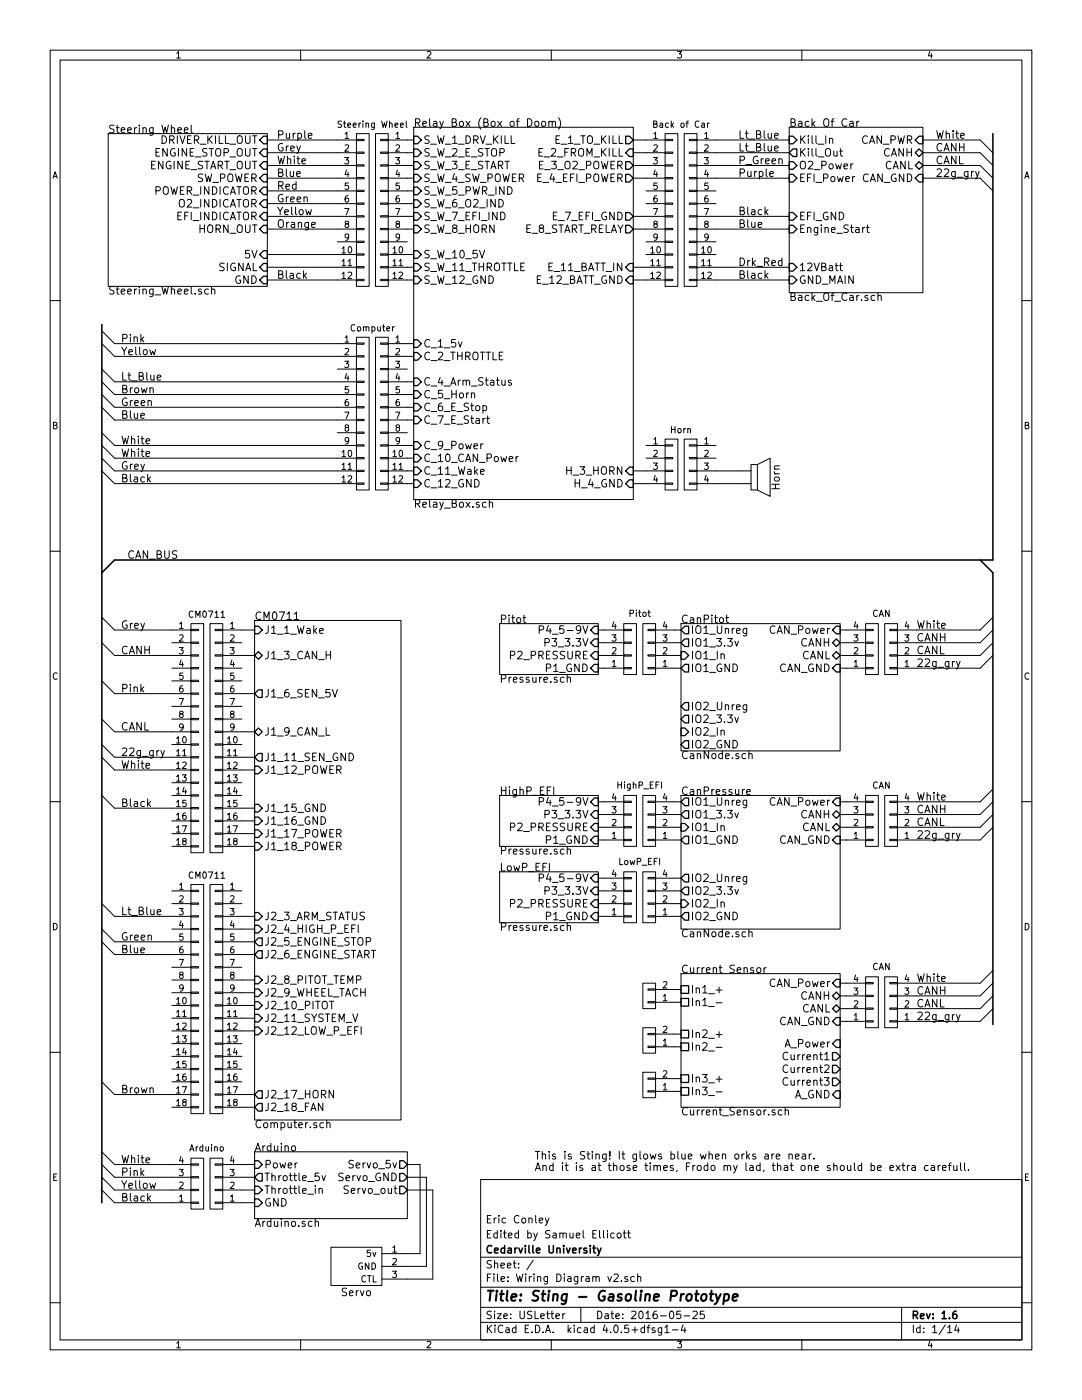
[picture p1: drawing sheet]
EESchema Schematic File Version 2
LIBS:power
LIBS:device
LIBS:transistors
LIBS:conn
LIBS:linear
LIBS:regul
LIBS:74xx
LIBS:cmos4000
LIBS:adc-dac
LIBS:memory
LIBS:xilinx
LIBS:microcontrollers
LIBS:dsp
LIBS:microchip
LIBS:analog_switches
LIBS:motorola
LIBS:texas
LIBS:intel
LIBS:audio
LIBS:interface
LIBS:digital-audio
LIBS:philips
LIBS:display
LIBS:cypress
LIBS:siliconi
LIBS:opto
LIBS:atmel
LIBS:contrib
LIBS:valves
LIBS:Supermileage
LIBS:EllicottDisplay
LIBS:EllicottInterface
LIBS:EllicottMicrocontrollers
LIBS:EllicottMisc
LIBS:EllicottPower
LIBS:can_sensor-cache
LIBS:pitot_tube-v1-cache
EELAYER 25 0
EELAYER END
$Descr USLetter 8500 11000 portrait
encoding utf-8
Sheet 1 14
Title "Sting - Gasoline Prototype"
Date "2016-05-25"
Rev "1.6"
Comp "Cedarville University"
Comment1 "Edited by Samuel Ellicott"
Comment2 "Eric Conley"
Comment3 ""
Comment4 ""
$EndDescr
$Sheet
S 850  1050 1250 1200
U 57E1381B
F0 "Steering_Wheel" 60
F1 "Steering_Wheel.sch" 60
F2 "GND" I R 2100 2200 60 
F3 "POWER_INDICATOR" I R 2100 1500 60 
F4 "ENGINE_STOP_OUT" I R 2100 1200 60 
F5 "ENGINE_START_OUT" I R 2100 1300 60 
F6 "HORN_OUT" I R 2100 1800 60 
F7 "DRIVER_KILL_OUT" I R 2100 1100 60 
F8 "EFI_INDICATOR" I R 2100 1700 60 
F9 "O2_INDICATOR" I R 2100 1600 60 
F10 "SW_POWER" I R 2100 1400 60 
F11 "5V" I R 2100 2000 60 
F12 "SIGNAL" I R 2100 2100 60 
$EndSheet
$Sheet
S 6200 1000 1050 1300
U 57E2AF30
F0 "Back Of Car" 60
F1 "Back_Of_Car.sch" 60
F2 "Engine_Start" I L 6200 1800 60 
F3 "Kill_In" I L 6200 1100 60 
F4 "Kill_Out" O L 6200 1200 60 
F5 "12VBatt" I L 6200 2100 60 
F6 "GND_MAIN" I L 6200 2200 60 
F7 "O2_Power" I L 6200 1300 60 
F8 "EFI_Power" I L 6200 1400 60 
F9 "EFI_GND" I L 6200 1700 60 
F10 "CANH" B R 7250 1200 60 
F11 "CANL" B R 7250 1300 60 
F12 "CAN_GND" I R 7250 1400 60 
F13 "CAN_PWR" I R 7250 1100 60 
$EndSheet
$Sheet
S 2000 4875 1150 3925
U 58202F4F
F0 "CM0711" 60
F1 "Computer.sch" 60
F2 "J1_18_POWER" I L 2000 6650 60 
F3 "J1_17_POWER" I L 2000 6550 60 
F4 "J1_12_POWER" I L 2000 6050 60 
F5 "J2_9_WHEEL_TACH" I L 2000 7800 60 
F6 "J1_1_Wake" I L 2000 4950 60 
F7 "J2_18_FAN" O L 2000 8700 60 
F8 "J1_15_GND" I L 2000 6350 60 
F9 "J1_16_GND" I L 2000 6450 60 
F10 "J2_17_HORN" O L 2000 8600 60 
F11 "J2_8_PITOT_TEMP" I L 2000 7700 60 
F12 "J2_10_PITOT" I L 2000 7900 60 
F13 "J2_11_SYSTEM_V" I L 2000 8000 60 
F14 "J2_3_ARM_STATUS" I L 2000 7200 60 
F15 "J2_4_HIGH_P_EFI" I L 2000 7300 60 
F16 "J2_12_LOW_P_EFI" I L 2000 8100 60 
F17 "J2_6_ENGINE_START" O L 2000 7500 60 
F18 "J2_5_ENGINE_STOP" O L 2000 7400 60 
F19 "J1_6_SEN_5V" O L 2000 5450 60 
F20 "J1_11_SEN_GND" O L 2000 5950 60 
F21 "J1_3_CAN_H" B L 2000 5150 60 
F22 "J1_9_CAN_L" B L 2000 5750 60 
$EndSheet
$Comp
L CONN_01X18 P?
U 1 1
P 1700 5800
F 0 "P?" H 1700 6750 50  0001 C CNN
F 1 "CM0711" V 1800 5800 50  0001 C CNN
F 2 "" H 1700 5800 50  0000 C CNN
F 3 "" H 1700 5800 50  0000 C CNN
	1    1700 5800
	-1   0    0    -1  
$EndComp
$Comp
L CONN_01X18 P?
U 1 1
P 1700 7850
F 0 "P?" H 1700 8800 50  0001 C CNN
F 1 "CM0711" V 1800 7850 50  0001 C CNN
F 2 "" H 1700 7850 50  0000 C CNN
F 3 "" H 1700 7850 50  0000 C CNN
	1    1700 7850
	-1   0    0    -1  
$EndComp
$Comp
L CONN_01X18 P?
U 1 1
P 1550 5800
F 0 "P?" H 1550 6750 50  0001 C CNN
F 1 "CM0711" H 1625 6775 50  0000 C CNN
F 2 "" H 1550 5800 50  0000 C CNN
F 3 "" H 1550 5800 50  0000 C CNN
	1    1550 5800
	1    0    0    -1  
$EndComp
$Comp
L CONN_01X18 P?
U 1 1
P 1550 7850
F 0 "P?" H 1550 8800 50  0001 C CNN
F 1 "CM0711" H 1625 8825 50  0000 C CNN
F 2 "" H 1550 7850 50  0000 C CNN
F 3 "" H 1550 7850 50  0000 C CNN
	1    1550 7850
	1    0    0    -1  
$EndComp
$Comp
L CONN_01X12 P?
U 1 1
P 3000 3250
F 0 "P?" H 3000 3900 50  0001 C CNN
F 1 "Computer" V 3100 3250 50  0001 C CNN
F 2 "" H 3000 3250 50  0000 C CNN
F 3 "" H 3000 3250 50  0000 C CNN
	1    3000 3250
	-1   0    0    -1  
$EndComp
$Comp
L CONN_01X12 P?
U 1 1
P 3000 1650
F 0 "P?" H 3000 2300 50  0001 C CNN
F 1 "Steering Wheel" V 3100 1650 50  0001 C CNN
F 2 "" H 3000 1650 50  0000 C CNN
F 3 "" H 3000 1650 50  0000 C CNN
	1    3000 1650
	-1   0    0    -1  
$EndComp
$Comp
L CONN_01X12 P?
U 1 1
P 2850 1650
F 0 "P?" H 2850 2300 50  0001 C CNN
F 1 "Steering Wheel" H 2925 2325 50  0000 C CNN
F 2 "" H 2850 1650 50  0000 C CNN
F 3 "" H 2850 1650 50  0000 C CNN
	1    2850 1650
	1    0    0    -1  
$EndComp
$Comp
L CONN_01X12 P?
U 1 1
P 5275 1650
F 0 "P?" H 5275 2300 50  0001 C CNN
F 1 "Back of Car" V 5375 1650 50  0001 C CNN
F 2 "" H 5275 1650 50  0000 C CNN
F 3 "" H 5275 1650 50  0000 C CNN
	1    5275 1650
	1    0    0    -1  
$EndComp
$Comp
L CONN_01X12 P?
U 1 1
P 5425 1650
F 0 "P?" H 5425 2300 50  0001 C CNN
F 1 "Back of Car" H 5500 2325 50  0000 C CNN
F 2 "" H 5425 1650 50  0000 C CNN
F 3 "" H 5425 1650 50  0000 C CNN
	1    5425 1650
	-1   0    0    -1  
$EndComp
$Comp
L CONN_01X04 P?
U 1 1
P 5275 3650
F 0 "P?" H 5275 3900 50  0001 C CNN
F 1 "Horn" V 5375 3650 50  0001 C CNN
F 2 "" H 5275 3650 50  0000 C CNN
F 3 "" H 5275 3650 50  0000 C CNN
	1    5275 3650
	1    0    0    -1  
$EndComp
$Comp
L CONN_01X04 P?
U 1 1
P 5425 3650
F 0 "P?" H 5425 3900 50  0001 C CNN
F 1 "Horn" H 5500 3925 50  0000 C CNN
F 2 "" H 5425 3650 50  0000 C CNN
F 3 "" H 5425 3650 50  0000 C CNN
	1    5425 3650
	-1   0    0    -1  
$EndComp
$Comp
L CONN_01X12 P?
U 1 1
P 2850 3250
F 0 "P?" H 2850 3900 50  0001 C CNN
F 1 "Computer" H 2925 3925 50  0000 C CNN
F 2 "" H 2850 3250 50  0000 C CNN
F 3 "" H 2850 3250 50  0000 C CNN
	1    2850 3250
	1    0    0    -1  
$EndComp
Entry Wire Line
	800  4850 900  4950
Entry Wire Line
	800  5350 900  5450
Entry Wire Line
	800  5950 900  6050
Entry Wire Line
	800  6250 900  6350
Entry Wire Line
	800  7100 900  7200
Entry Wire Line
	800  7300 900  7400
Entry Wire Line
	800  7400 900  7500
Entry Wire Line
	800  8500 900  8600
$Sheet
S 3250 1000 1725 2925
U 57E6D70C
F0 "Relay Box (Box of Doom)" 60
F1 "Relay_Box.sch" 60
F2 "S_W_12_GND" I L 3250 2200 60 
F3 "H_4_GND" I R 4975 3800 60 
F4 "S_W_10_5V" I L 3250 2000 60 
F5 "E_1_TO_KILL" O R 4975 1100 60 
F6 "E_2_FROM_KILL" I R 4975 1200 60 
F7 "E_3_O2_POWER" O R 4975 1300 60 
F8 "E_4_EFI_POWER" O R 4975 1400 60 
F9 "E_8_START_RELAY" O R 4975 1800 60 
F10 "E_11_BATT_IN" I R 4975 2100 60 
F11 "E_12_BATT_GND" I R 4975 2200 60 
F12 "S_W_1_DRV_KILL" I L 3250 1100 60 
F13 "S_W_2_E_STOP" I L 3250 1200 60 
F14 "S_W_3_E_START" I L 3250 1300 60 
F15 "S_W_4_SW_POWER" I L 3250 1400 60 
F16 "S_W_5_PWR_IND" I L 3250 1500 60 
F17 "S_W_6_O2_IND" I L 3250 1600 60 
F18 "S_W_7_EFI_IND" I L 3250 1700 60 
F19 "S_W_8_HORN" I L 3250 1800 60 
F20 "H_3_HORN" I R 4975 3700 60 
F21 "S_W_11_THROTTLE" I L 3250 2100 60 
F22 "E_7_EFI_GND" O R 4975 1700 60 
F23 "C_12_GND" I L 3250 3800 60 
F24 "C_11_Wake" I L 3250 3700 60 
F25 "C_9_Power" I L 3250 3500 60 
F26 "C_7_E_Start" I L 3250 3300 60 
F27 "C_6_E_Stop" I L 3250 3200 60 
F28 "C_5_Horn" I L 3250 3100 60 
F29 "C_1_5v" I L 3250 2700 60 
F30 "C_2_THROTTLE" I L 3250 2800 60 
F31 "C_4_Arm_Status" I L 3250 3000 60 
F32 "C_10_CAN_Power" I L 3250 3600 60 
$EndSheet
Entry Wire Line
	800  2600 900  2700
Entry Wire Line
	800  2700 900  2800
Entry Wire Line
	800  2900 900  3000
Entry Wire Line
	800  3000 900  3100
Entry Wire Line
	800  3100 900  3200
Entry Wire Line
	800  3200 900  3300
Entry Wire Line
	800  3400 900  3500
Entry Wire Line
	800  3500 900  3600
Entry Wire Line
	800  3600 900  3700
Entry Wire Line
	800  3700 900  3800
Text Label 950  3700 0    60   ~ 0
Grey
Text Label 950  2700 0    60   ~ 0
Pink
Text Label 950  3000 0    60   ~ 0
Lt_Blue
Text Label 950  3100 0    60   ~ 0
Brown
Text Label 950  3800 0    60   ~ 0
Black
Text Label 950  3600 0    60   ~ 0
White
Text Label 950  3500 0    60   ~ 0
White
Text Label 950  3200 0    60   ~ 0
Green
Text Label 950  3300 0    60   ~ 0
Blue
Text Label 950  2800 0    60   ~ 0
Yellow
Text Label 950  4950 0    60   ~ 0
Grey
Text Label 950  6050 0    60   ~ 0
White
Text Label 950  7200 0    60   ~ 0
Lt_Blue
Text Label 950  7400 0    60   ~ 0
Green
Text Label 950  7500 0    60   ~ 0
Blue
Text Label 950  6350 0    60   ~ 0
Black
Text Label 950  8600 0    60   ~ 0
Brown
$Sheet
S 2000 9050 1200 525 
U 58788C84
F0 "Arduino" 60
F1 "Arduino.sch" 60
F2 "Power" I L 2000 9150 60 
F3 "GND" I L 2000 9450 60 
F4 "Servo_5v" O R 3200 9150 60 
F5 "Servo_out" O R 3200 9350 60 
F6 "Servo_GND" O R 3200 9250 60 
F7 "Throttle_in" I L 2000 9350 60 
F8 "Throttle_5v" O L 2000 9250 60 
$EndSheet
Wire Wire Line
	1900 4950 2000 4950
Wire Wire Line
	1900 5150 2000 5150
Wire Wire Line
	1900 5450 2000 5450
Wire Wire Line
	1900 5750 2000 5750
Wire Wire Line
	1900 5950 2000 5950
Wire Wire Line
	1900 6050 2000 6050
Wire Wire Line
	1900 6350 2000 6350
Wire Wire Line
	1900 6450 2000 6450
Wire Wire Line
	1900 6550 2000 6550
Wire Wire Line
	1900 6650 2000 6650
Wire Wire Line
	1900 7200 2000 7200
Wire Wire Line
	1900 7300 2000 7300
Wire Wire Line
	1900 7400 2000 7400
Wire Wire Line
	1900 7500 2000 7500
Wire Wire Line
	1900 7700 2000 7700
Wire Wire Line
	1900 7800 2000 7800
Wire Wire Line
	1900 7900 2000 7900
Wire Wire Line
	1900 8000 2000 8000
Wire Wire Line
	1900 8100 2000 8100
Wire Wire Line
	1900 8600 2000 8600
Wire Wire Line
	1900 8700 2000 8700
Wire Wire Line
	3200 2200 3250 2200
Wire Wire Line
	3200 2100 3250 2100
Wire Wire Line
	3200 2000 3250 2000
Wire Wire Line
	3200 1800 3250 1800
Wire Wire Line
	3200 1700 3250 1700
Wire Wire Line
	3200 1600 3250 1600
Wire Wire Line
	3200 1500 3250 1500
Wire Wire Line
	3200 1400 3250 1400
Wire Wire Line
	3200 1300 3250 1300
Wire Wire Line
	3200 1200 3250 1200
Wire Wire Line
	3200 1100 3250 1100
Wire Wire Line
	2100 2200 2650 2200
Wire Wire Line
	2100 2100 2650 2100
Wire Wire Line
	2100 2000 2650 2000
Wire Wire Line
	2100 1800 2650 1800
Wire Wire Line
	2100 1700 2650 1700
Wire Wire Line
	2100 1600 2650 1600
Wire Wire Line
	2100 1500 2650 1500
Wire Wire Line
	2100 1400 2650 1400
Wire Wire Line
	2100 1300 2650 1300
Wire Wire Line
	2100 1200 2650 1200
Wire Wire Line
	2100 1100 2650 1100
Wire Wire Line
	3200 2700 3250 2700
Wire Wire Line
	3200 2800 3250 2800
Wire Wire Line
	3200 3000 3250 3000
Wire Wire Line
	3200 3100 3250 3100
Wire Wire Line
	3200 3200 3250 3200
Wire Wire Line
	3200 3300 3250 3300
Wire Wire Line
	3200 3500 3250 3500
Wire Wire Line
	3200 3600 3250 3600
Wire Wire Line
	3200 3700 3250 3700
Wire Wire Line
	3200 3800 3250 3800
Wire Wire Line
	4975 1100 5075 1100
Wire Wire Line
	4975 1200 5075 1200
Wire Wire Line
	4975 1300 5075 1300
Wire Wire Line
	4975 1400 5075 1400
Wire Wire Line
	4975 1700 5075 1700
Wire Wire Line
	4975 1800 5075 1800
Wire Wire Line
	4975 2100 5075 2100
Wire Wire Line
	4975 2200 5075 2200
Wire Wire Line
	5625 2200 6200 2200
Wire Wire Line
	5625 2100 6200 2100
Wire Wire Line
	5625 1800 6200 1800
Wire Wire Line
	5625 1200 6200 1200
Wire Wire Line
	5625 1100 6200 1100
Wire Wire Line
	4975 3800 5075 3800
Wire Wire Line
	4975 3700 5075 3700
Wire Wire Line
	5625 3800 5800 3800
Wire Wire Line
	5625 3700 5800 3700
Wire Bus Line
	800  2550 800  2600
Wire Bus Line
	800  2600 800  2700
Wire Bus Line
	800  2700 800  2900
Wire Bus Line
	800  2900 800  3000
Wire Bus Line
	800  3000 800  3100
Wire Bus Line
	800  3100 800  3200
Wire Bus Line
	800  3200 800  3400
Wire Bus Line
	800  3400 800  3500
Wire Bus Line
	800  3500 800  3600
Wire Bus Line
	800  3600 800  3700
Wire Bus Line
	800  3700 800  4500
Wire Bus Line
	800  4500 800  4850
Wire Bus Line
	800  4850 800  5050
Wire Bus Line
	800  5050 800  5350
Wire Bus Line
	800  5350 800  5650
Wire Bus Line
	800  5650 800  5850
Wire Bus Line
	800  5850 800  5950
Wire Bus Line
	800  5950 800  6250
Wire Bus Line
	800  6250 800  7100
Wire Bus Line
	800  7100 800  7300
Wire Bus Line
	800  7300 800  7400
Wire Bus Line
	800  7400 800  8500
Wire Bus Line
	800  8500 800  9050
Wire Bus Line
	800  9050 800  9150
Wire Bus Line
	800  9150 800  9250
Wire Bus Line
	800  9250 800  9350
Wire Bus Line
	800  9350 800  9450
Wire Wire Line
	1350 4950 900  4950
Wire Wire Line
	1350 6050 900  6050
Wire Wire Line
	1350 6350 900  6350
Wire Wire Line
	1350 7200 900  7200
Wire Wire Line
	1350 7400 900  7400
Wire Wire Line
	1350 7500 900  7500
Wire Wire Line
	1350 8600 900  8600
Wire Wire Line
	2650 2700 900  2700
Wire Wire Line
	900  2800 2650 2800
Wire Wire Line
	900  3000 2650 3000
Wire Wire Line
	900  3100 2650 3100
Wire Wire Line
	900  3200 2650 3200
Wire Wire Line
	900  3300 2650 3300
Wire Wire Line
	900  3500 2650 3500
Wire Wire Line
	900  3600 2650 3600
Wire Wire Line
	900  3700 2650 3700
Wire Wire Line
	900  3800 2650 3800
Wire Wire Line
	1350 5450 900  5450
Wire Wire Line
	1900 9150 2000 9150
Wire Wire Line
	1900 9250 2000 9250
Wire Wire Line
	1900 9350 2000 9350
Wire Wire Line
	1900 9450 2000 9450
$Comp
L CONN_01X04 P?
U 1 1
P 1700 9300
F 0 "P?" H 1700 9550 50  0001 C CNN
F 1 "Arduino" V 1800 9300 50  0001 C CNN
F 2 "" H 1700 9300 50  0000 C CNN
F 3 "" H 1700 9300 50  0000 C CNN
	1    1700 9300
	-1   0    0    1   
$EndComp
$Comp
L CONN_01X04 P?
U 1 1
P 1550 9300
F 0 "P?" H 1550 9550 50  0001 C CNN
F 1 "Arduino" H 1625 9025 50  0000 C CNN
F 2 "" H 1550 9300 50  0000 C CNN
F 3 "" H 1550 9300 50  0000 C CNN
	1    1550 9300
	1    0    0    1   
$EndComp
Wire Wire Line
	900  9150 1350 9150
Wire Wire Line
	900  9250 1350 9250
Wire Wire Line
	900  9350 1350 9350
Wire Wire Line
	900  9450 1350 9450
Entry Wire Line
	800  9050 900  9150
Entry Wire Line
	800  9150 900  9250
Entry Wire Line
	800  9250 900  9350
Entry Wire Line
	800  9350 900  9450
Wire Wire Line
	900  5150 1350 5150
Wire Wire Line
	900  5750 1350 5750
Entry Wire Line
	800  5050 900  5150
Entry Wire Line
	800  5650 900  5750
Text Label 950  5150 0    60   ~ 0
CANH
Text Label 950  5750 0    60   ~ 0
CANL
Text Label 950  5450 0    60   ~ 0
Pink
Wire Wire Line
	900  5950 1350 5950
Entry Wire Line
	800  5850 900  5950
Text Label 950  9250 0    60   ~ 0
Pink
Text Label 950  9350 0    60   ~ 0
Yellow
Text Label 950  9450 0    60   ~ 0
Black
Text Label 950  9150 0    60   ~ 0
White
Text Label 950  5950 0    60   ~ 0
22g_gry
Entry Bus Bus
	800  4500 900  4400
Wire Bus Line
	7800 4400 7700 4400
Wire Bus Line
	7700 4400 900  4400
Wire Bus Line
	7800 1050 7800 1200
Wire Bus Line
	7800 1200 7800 1300
Wire Bus Line
	7800 1300 7800 1400
Wire Bus Line
	7800 1400 7800 1500
Wire Bus Line
	7800 1500 7800 4400
Wire Wire Line
	5625 1300 6200 1300
Wire Wire Line
	5625 1400 6200 1400
Wire Wire Line
	5625 1700 6200 1700
Wire Wire Line
	7700 1100 7250 1100
Wire Wire Line
	7700 1200 7250 1200
Wire Wire Line
	7700 1300 7250 1300
Wire Wire Line
	7700 1400 7250 1400
Entry Wire Line
	7700 1100 7800 1200
Entry Wire Line
	7700 1200 7800 1300
Entry Wire Line
	7700 1300 7800 1400
Entry Wire Line
	7700 1400 7800 1500
Text Label 7350 1200 0    60   ~ 0
CANH
Text Label 7350 1300 0    60   ~ 0
CANL
Text Label 7350 1400 0    60   ~ 0
22g_gry
Text Label 7350 1100 0    60   ~ 0
White
Text Label 1000 4400 0    60   ~ 0
CAN_BUS
$Sheet
S 5350 4900 1250 1000
U 5880E829
F0 "CanPitot" 60
F1 "CanNode.sch" 60
F2 "CAN_Power" I R 6600 4950 60 
F3 "CANH" B R 6600 5050 60 
F4 "CANL" B R 6600 5150 60 
F5 "CAN_GND" I R 6600 5250 60 
F6 "IO1_Unreg" O L 5350 4950 60 
F7 "IO2_Unreg" O L 5350 5550 60 
F8 "IO1_3.3v" O L 5350 5050 60 
F9 "IO2_3.3v" O L 5350 5650 60 
F10 "IO1_In" I L 5350 5150 60 
F11 "IO1_GND" O L 5350 5250 60 
F12 "IO2_In" I L 5350 5750 60 
F13 "IO2_GND" O L 5350 5850 60 
$EndSheet
$Sheet
S 3925 4900 775  400 
U 582DB1D2
F0 "Pitot" 60
F1 "Pressure.sch" 60
F2 "P1_GND" I R 4700 5250 60 
F3 "P2_PRESSURE" I R 4700 5150 60 
F4 "P3_3.3V" I R 4700 5050 60 
F5 "P4_5-9V" I R 4700 4950 60 
$EndSheet
$Sheet
S 5350 6250 1250 1050
U 58828DB7
F0 "CanPressure" 60
F1 "CanNode.sch" 60
F2 "CAN_Power" I R 6600 6300 60 
F3 "CANH" B R 6600 6400 60 
F4 "CANL" B R 6600 6500 60 
F5 "CAN_GND" I R 6600 6600 60 
F6 "IO1_Unreg" O L 5350 6300 60 
F7 "IO2_Unreg" O L 5350 6900 60 
F8 "IO1_3.3v" O L 5350 6400 60 
F9 "IO2_3.3v" O L 5350 7000 60 
F10 "IO1_In" I L 5350 6500 60 
F11 "IO1_GND" O L 5350 6600 60 
F12 "IO2_In" I L 5350 7100 60 
F13 "IO2_GND" O L 5350 7200 60 
$EndSheet
$Sheet
S 3925 6250 775  400 
U 58828DE1
F0 "HighP_EFI" 60
F1 "Pressure.sch" 60
F2 "P1_GND" I R 4700 6600 60 
F3 "P2_PRESSURE" I R 4700 6500 60 
F4 "P3_3.3V" I R 4700 6400 60 
F5 "P4_5-9V" I R 4700 6300 60 
$EndSheet
$Sheet
S 3925 6850 775  400 
U 5882A967
F0 "LowP_EFI" 60
F1 "Pressure.sch" 60
F2 "P1_GND" I R 4700 7200 60 
F3 "P2_PRESSURE" I R 4700 7100 60 
F4 "P3_3.3V" I R 4700 7000 60 
F5 "P4_5-9V" I R 4700 6900 60 
$EndSheet
Text Notes 4200 9200 0    60   ~ 0
This is Sting! It glows blue when orks are near.\nAnd it is at those times, Frodo my lad, that one should be extra carefull.
Entry Bus Bus
	7700 4400 7800 4500
Wire Bus Line
	7800 4500 7800 4850
Wire Bus Line
	7800 4850 7800 4950
Wire Bus Line
	7800 4950 7800 5050
Wire Bus Line
	7800 5050 7800 5150
Wire Bus Line
	7800 5150 7800 6200
Wire Bus Line
	7800 6200 7800 6300
Wire Bus Line
	7800 6300 7800 6400
Wire Bus Line
	7800 6400 7800 6500
Wire Bus Line
	7800 6500 7800 7625
Wire Bus Line
	7800 7625 7800 7725
Wire Bus Line
	7800 7725 7800 7825
Wire Bus Line
	7800 7825 7800 7925
Wire Bus Line
	7800 7925 7800 8050
Wire Wire Line
	7700 4950 7200 4950
Wire Wire Line
	7700 5050 7200 5050
Wire Wire Line
	7700 5150 7200 5150
Wire Wire Line
	7700 5250 7200 5250
Wire Wire Line
	7700 6300 7200 6300
Wire Wire Line
	7700 6400 7200 6400
Wire Wire Line
	7700 6500 7200 6500
Wire Wire Line
	7700 6600 7200 6600
Entry Wire Line
	7700 6300 7800 6200
Entry Wire Line
	7700 6400 7800 6300
Entry Wire Line
	7700 6500 7800 6400
Entry Wire Line
	7700 6600 7800 6500
Entry Wire Line
	7700 5250 7800 5150
Entry Wire Line
	7700 5150 7800 5050
Entry Wire Line
	7700 5050 7800 4950
Entry Wire Line
	7700 4950 7800 4850
$Comp
L CONN_01X04 P?
U 1 1
P 4950 5100
F 0 "P?" H 4950 5350 50  0001 C CNN
F 1 "Pitot" H 5025 4825 50  0000 C CNN
F 2 "" H 4950 5100 50  0000 C CNN
F 3 "" H 4950 5100 50  0000 C CNN
	1    4950 5100
	1    0    0    1   
$EndComp
$Comp
L CONN_01X04 P?
U 1 1
P 5100 5100
F 0 "P?" H 5100 5350 50  0001 C CNN
F 1 "Pitot" V 5200 5100 50  0001 C CNN
F 2 "" H 5100 5100 50  0000 C CNN
F 3 "" H 5100 5100 50  0000 C CNN
	1    5100 5100
	-1   0    0    1   
$EndComp
Wire Wire Line
	4700 4950 4750 4950
Wire Wire Line
	4700 5050 4750 5050
Wire Wire Line
	4700 5150 4750 5150
Wire Wire Line
	4700 5250 4750 5250
Wire Wire Line
	5300 4950 5350 4950
Wire Wire Line
	5300 5050 5350 5050
Wire Wire Line
	5300 5150 5350 5150
Wire Wire Line
	5300 5250 5350 5250
$Comp
L CONN_01X04 P?
U 1 1
P 4950 6450
F 0 "P?" H 4950 6700 50  0001 C CNN
F 1 "HighP_EFI" H 5025 6175 50  0000 C CNN
F 2 "" H 4950 6450 50  0000 C CNN
F 3 "" H 4950 6450 50  0000 C CNN
	1    4950 6450
	1    0    0    1   
$EndComp
$Comp
L CONN_01X04 P?
U 1 1
P 5100 6450
F 0 "P?" H 5100 6700 50  0001 C CNN
F 1 "HighP_EFI" V 5200 6450 50  0001 C CNN
F 2 "" H 5100 6450 50  0000 C CNN
F 3 "" H 5100 6450 50  0000 C CNN
	1    5100 6450
	-1   0    0    1   
$EndComp
Wire Wire Line
	4700 6300 4750 6300
Wire Wire Line
	4700 6400 4750 6400
Wire Wire Line
	4700 6500 4750 6500
Wire Wire Line
	4700 6600 4750 6600
Wire Wire Line
	5300 6300 5350 6300
Wire Wire Line
	5300 6400 5350 6400
Wire Wire Line
	5300 6500 5350 6500
Wire Wire Line
	5300 6600 5350 6600
$Comp
L CONN_01X04 P?
U 1 1
P 4950 7050
F 0 "P?" H 4950 7300 50  0001 C CNN
F 1 "LowP_EFI" H 5025 6775 50  0000 C CNN
F 2 "" H 4950 7050 50  0000 C CNN
F 3 "" H 4950 7050 50  0000 C CNN
	1    4950 7050
	1    0    0    1   
$EndComp
$Comp
L CONN_01X04 P?
U 1 1
P 5100 7050
F 0 "P?" H 5100 7300 50  0001 C CNN
F 1 "LowP_EFI" V 5200 7050 50  0001 C CNN
F 2 "" H 5100 7050 50  0000 C CNN
F 3 "" H 5100 7050 50  0000 C CNN
	1    5100 7050
	-1   0    0    1   
$EndComp
Wire Wire Line
	4700 6900 4750 6900
Wire Wire Line
	4700 7000 4750 7000
Wire Wire Line
	4700 7100 4750 7100
Wire Wire Line
	4700 7200 4750 7200
Wire Wire Line
	5300 6900 5350 6900
Wire Wire Line
	5300 7000 5350 7000
Wire Wire Line
	5300 7100 5350 7100
Wire Wire Line
	5300 7200 5350 7200
$Comp
L CONN_01X04 P?
U 1 1
P 6850 5100
F 0 "P?" H 6850 5350 50  0001 C CNN
F 1 "CAN" V 6950 5100 50  0001 C CNN
F 2 "" H 6850 5100 50  0000 C CNN
F 3 "" H 6850 5100 50  0000 C CNN
	1    6850 5100
	1    0    0    1   
$EndComp
$Comp
L CONN_01X04 P?
U 1 1
P 7000 5100
F 0 "P?" H 7000 5350 50  0001 C CNN
F 1 "CAN" H 7075 4825 50  0000 C CNN
F 2 "" H 7000 5100 50  0000 C CNN
F 3 "" H 7000 5100 50  0000 C CNN
	1    7000 5100
	-1   0    0    1   
$EndComp
Wire Wire Line
	6600 4950 6650 4950
Wire Wire Line
	6600 5050 6650 5050
Wire Wire Line
	6600 5150 6650 5150
Wire Wire Line
	6600 5250 6650 5250
$Comp
L CONN_01X04 P?
U 1 1
P 6850 6450
F 0 "P?" H 6850 6700 50  0001 C CNN
F 1 "CAN" V 6950 6450 50  0001 C CNN
F 2 "" H 6850 6450 50  0000 C CNN
F 3 "" H 6850 6450 50  0000 C CNN
	1    6850 6450
	1    0    0    1   
$EndComp
$Comp
L CONN_01X04 P?
U 1 1
P 7000 6450
F 0 "P?" H 7000 6700 50  0001 C CNN
F 1 "CAN" H 7075 6175 50  0000 C CNN
F 2 "" H 7000 6450 50  0000 C CNN
F 3 "" H 7000 6450 50  0000 C CNN
	1    7000 6450
	-1   0    0    1   
$EndComp
Wire Wire Line
	6600 6300 6650 6300
Wire Wire Line
	6600 6400 6650 6400
Wire Wire Line
	6600 6500 6650 6500
Wire Wire Line
	6600 6600 6650 6600
Text Label 7200 4950 0    60   ~ 0
White
Text Label 7200 5050 0    60   ~ 0
CANH
Text Label 7200 5150 0    60   ~ 0
CANL
Text Label 7200 5250 0    60   ~ 0
22g_gry
Text Label 7200 6600 0    60   ~ 0
22g_gry
Text Label 7200 6500 0    60   ~ 0
CANL
Text Label 7200 6400 0    60   ~ 0
CANH
Text Label 7200 6300 0    60   ~ 0
White
Text Label 2175 1100 0    60   ~ 0
Purple
Text Label 2175 1200 0    60   ~ 0
Grey
Text Label 2175 1300 0    60   ~ 0
White
Text Label 2175 1400 0    60   ~ 0
Blue
Text Label 2175 1500 0    60   ~ 0
Red
Text Label 2175 1600 0    60   ~ 0
Green
Text Label 2175 1700 0    60   ~ 0
Yellow
Text Label 2175 1800 0    60   ~ 0
Orange
Text Label 2175 2200 0    60   ~ 0
Black
Text Label 5800 2200 0    60   ~ 0
Black
Text Label 5800 2100 0    60   ~ 0
Drk_Red
Text Label 5800 1800 0    60   ~ 0
Blue
Text Label 5800 1700 0    60   ~ 0
Black
Text Label 5800 1400 0    60   ~ 0
Purple
Text Label 5800 1300 0    60   ~ 0
P_Green
Text Label 5800 1200 0    60   ~ 0
Lt_Blue
Text Label 5800 1100 0    60   ~ 0
Lt_Blue
$Sheet
S 5350 7650 1250 1050
U 588FE424
F0 "Current Sensor" 60
F1 "Current_Sensor.sch" 60
F2 "Current1" O R 6600 8300 60 
F3 "Current2" O R 6600 8400 60 
F4 "Current3" O R 6600 8500 60 
F5 "CANH" B R 6600 7825 60 
F6 "CANL" B R 6600 7925 60 
F7 "In1_+" U L 5350 7775 60 
F8 "In1_-" U L 5350 7875 60 
F9 "In2_+" U L 5350 8125 60 
F10 "In2_-" U L 5350 8225 60 
F11 "In3_+" U L 5350 8475 60 
F12 "In3_-" U L 5350 8575 60 
F13 "A_Power" I R 6600 8200 60 
F14 "A_GND" I R 6600 8600 60 
F15 "CAN_Power" I R 6600 7725 60 
F16 "CAN_GND" I R 6600 8025 60 
$EndSheet
$Comp
L CONN_01X04 P?
U 1 1
P 6850 7875
F 0 "P?" H 6850 8125 50  0001 C CNN
F 1 "CAN" V 6950 7875 50  0001 C CNN
F 2 "" H 6850 7875 50  0000 C CNN
F 3 "" H 6850 7875 50  0000 C CNN
	1    6850 7875
	1    0    0    1   
$EndComp
$Comp
L CONN_01X02 P?
U 1 1
P 5100 7825
F 0 "P?" H 5100 7975 50  0001 C CNN
F 1 "CONN_01X02" V 5200 7825 50  0001 C CNN
F 2 "" H 5100 7825 50  0000 C CNN
F 3 "" H 5100 7825 50  0000 C CNN
	1    5100 7825
	-1   0    0    1   
$EndComp
$Comp
L CONN_01X02 P?
U 1 1
P 5100 8175
F 0 "P?" H 5100 8325 50  0001 C CNN
F 1 "CONN_01X02" V 5200 8175 50  0001 C CNN
F 2 "" H 5100 8175 50  0000 C CNN
F 3 "" H 5100 8175 50  0000 C CNN
	1    5100 8175
	-1   0    0    1   
$EndComp
$Comp
L CONN_01X02 P?
U 1 1
P 5100 8525
F 0 "P?" H 5100 8675 50  0001 C CNN
F 1 "CONN_01X02" V 5200 8525 50  0001 C CNN
F 2 "" H 5100 8525 50  0000 C CNN
F 3 "" H 5100 8525 50  0000 C CNN
	1    5100 8525
	-1   0    0    1   
$EndComp
Wire Wire Line
	5300 7775 5350 7775
Wire Wire Line
	5300 7875 5350 7875
Wire Wire Line
	5300 8125 5350 8125
Wire Wire Line
	5300 8225 5350 8225
Wire Wire Line
	5300 8475 5350 8475
Wire Wire Line
	5300 8575 5350 8575
Wire Wire Line
	6650 7725 6600 7725
Wire Wire Line
	6650 7825 6600 7825
Wire Wire Line
	6650 7925 6600 7925
Wire Wire Line
	6650 8025 6600 8025
Wire Wire Line
	7700 7725 7200 7725
Wire Wire Line
	7700 7825 7200 7825
Wire Wire Line
	7700 7925 7200 7925
Wire Wire Line
	7700 8025 7200 8025
Entry Wire Line
	7700 7725 7800 7625
Entry Wire Line
	7700 7825 7800 7725
Entry Wire Line
	7700 7925 7800 7825
Entry Wire Line
	7700 8025 7800 7925
$Comp
L CONN_01X04 P?
U 1 1
P 7000 7875
F 0 "P?" H 7000 8125 50  0001 C CNN
F 1 "CAN" H 7075 7600 50  0000 C CNN
F 2 "" H 7000 7875 50  0000 C CNN
F 3 "" H 7000 7875 50  0000 C CNN
	1    7000 7875
	-1   0    0    1   
$EndComp
Text Label 7200 8025 0    60   ~ 0
22g_gry
Text Label 7200 7925 0    60   ~ 0
CANL
Text Label 7200 7825 0    60   ~ 0
CANH
Text Label 7200 7725 0    60   ~ 0
White
$Comp
L Servo M?
U 1 1
P 2800 9950
F 0 "M?" H 2800 10050 60  0001 C CNN
F 1 "Servo" H 2800 9750 60  0000 C CNN
F 2 "" H 2800 9950 60  0000 C CNN
F 3 "" H 2800 9950 60  0000 C CNN
	1    2800 9950
	-1   0    0    -1  
$EndComp
Wire Wire Line
	3200 9850 3300 9850
Wire Wire Line
	3300 9850 3300 9150
Wire Wire Line
	3300 9150 3200 9150
Wire Wire Line
	3200 9250 3350 9250
Wire Wire Line
	3350 9950 3200 9950
Wire Wire Line
	3200 10050 3400 10050
Wire Wire Line
	3350 9250 3350 9950
Wire Wire Line
	3400 9350 3200 9350
Wire Wire Line
	3400 10050 3400 9350
$Comp
L Horn SP1
U 1 1
P 5800 3750
F 0 "SP1" H 5800 4150 60  0001 C CNN
F 1 "Horn" H 5800 4050 60  0000 C CNN
F 2 "" H 5800 3750 60  0000 C CNN
F 3 "" H 5800 3750 60  0000 C CNN
	1    5800 3750
	0    1    1    0   
$EndComp
$EndSCHEMATC
